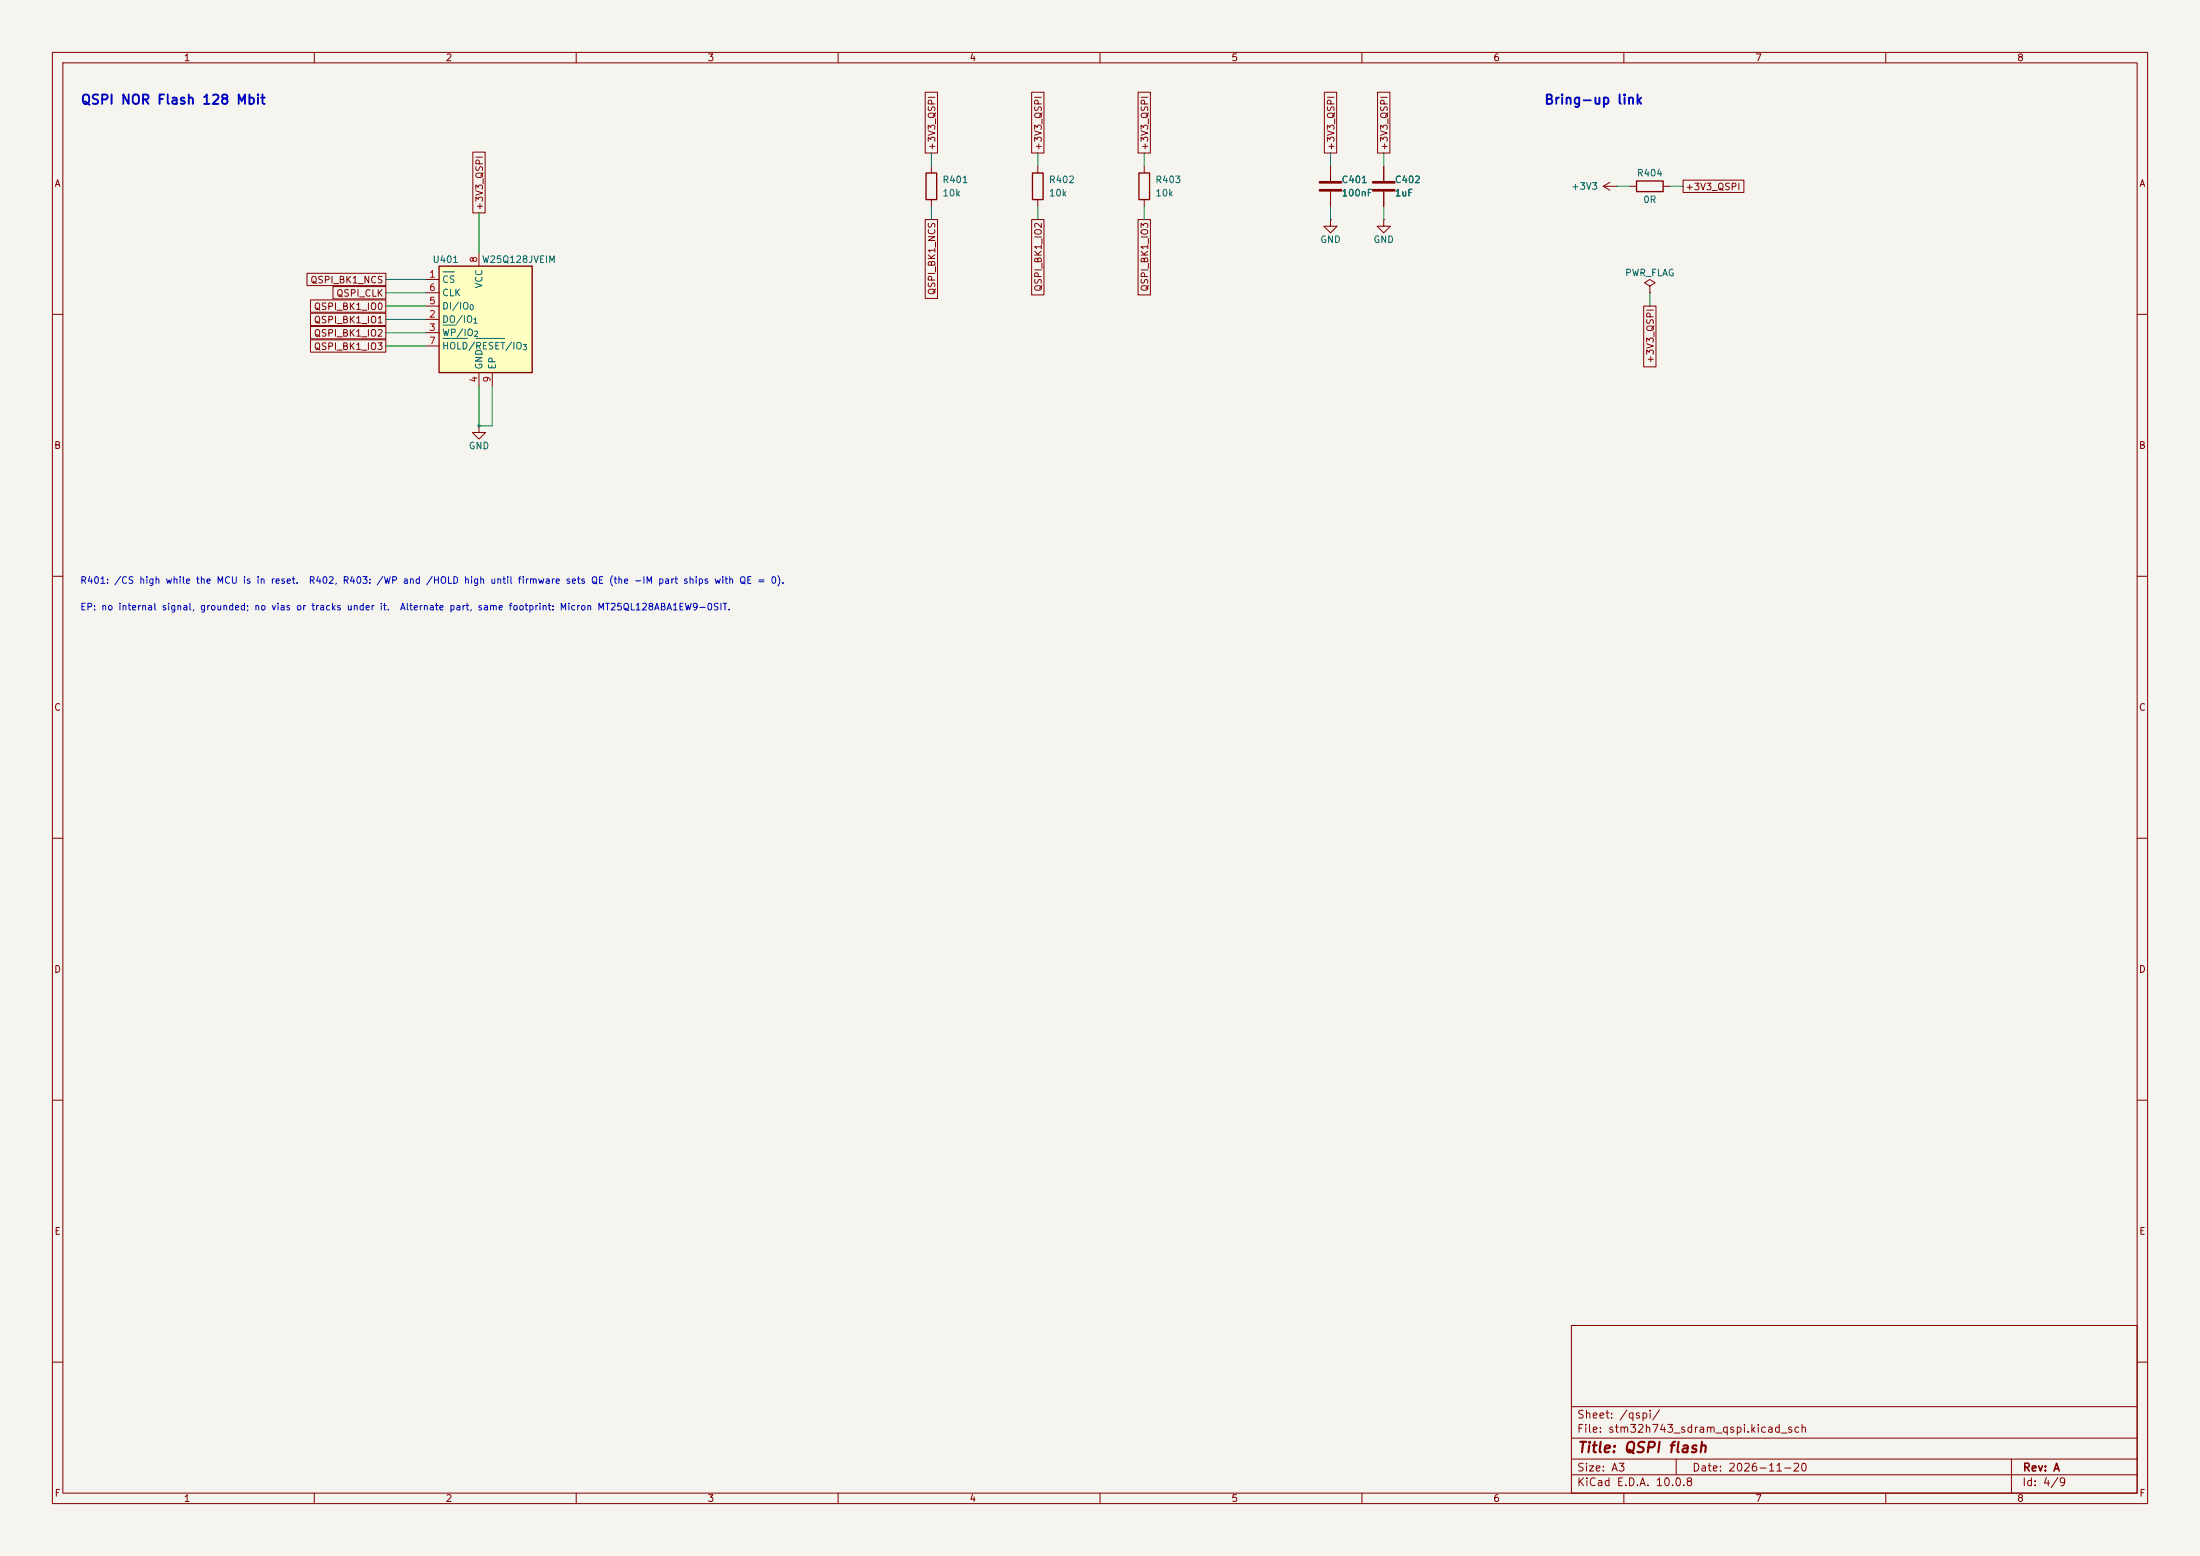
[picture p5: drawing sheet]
(kicad_sch
 (version 20260306)
 (generator "eeschema")
 (generator_version "10.0")
 (paper "A3")
 (title_block
  (title "QSPI flash")
  (date "2026-11-20")
  (rev "A"))
 (lib_symbols
  (symbol "Device:C"
   (pin_numbers (hide yes))
   (pin_names
    (offset 0.254)) (exclude_from_sim no) (in_bom yes) (on_board yes)
   (in_pos_files yes)
   (duplicate_pin_numbers_are_jumpers no)
   (property "Reference" "C" (at 0.635 2.54 0) (show_name no) (do_not_autoplace no) (effects (font (size 1.27 1.27)) (justify left)))
   (property "Value" "C" (at 0.635 -2.54 0) (show_name no) (do_not_autoplace no) (effects (font (size 1.27 1.27)) (justify left)))
   (property "Footprint" "" (at 0.9652 -3.81 0) (show_name no) (do_not_autoplace no) (hide yes) (effects (font (size 1.27 1.27))))
   (property "Datasheet" "" (at 0 0 0) (show_name no) (do_not_autoplace no) (hide yes) (effects (font (size 1.27 1.27))))
   (property "Description" "Unpolarized capacitor" (at 0 0 0) (show_name no) (do_not_autoplace no) (hide yes) (effects (font (size 1.27 1.27))))
   (symbol "C_0_1"
    (polyline (pts (xy -2.032 0.762) (xy 2.032 0.762)) (stroke (width 0.508) (type default)) (fill (type none)))
    (polyline (pts (xy -2.032 -0.762) (xy 2.032 -0.762)) (stroke (width 0.508) (type default)) (fill (type none))))
   (symbol "C_1_1"
    (pin passive line (at 0 3.81 270) (length 2.794) (name "" (effects (font (size 1.27 1.27)))) (number "1" (effects (font (size 1.27 1.27)))))
    (pin passive line (at 0 -3.81 90) (length 2.794) (name "" (effects (font (size 1.27 1.27)))) (number "2" (effects (font (size 1.27 1.27))))))
   (embedded_fonts no))
  (symbol "Device:R"
   (pin_numbers (hide yes))
   (pin_names
    (offset 0)) (exclude_from_sim no) (in_bom yes) (on_board yes)
   (in_pos_files yes)
   (duplicate_pin_numbers_are_jumpers no)
   (property "Reference" "R" (at 2.032 0 90) (show_name no) (do_not_autoplace no) (effects (font (size 1.27 1.27))))
   (property "Value" "R" (at 0 0 90) (show_name no) (do_not_autoplace no) (effects (font (size 1.27 1.27))))
   (property "Footprint" "" (at -1.778 0 90) (show_name no) (do_not_autoplace no) (hide yes) (effects (font (size 1.27 1.27))))
   (property "Datasheet" "" (at 0 0 0) (show_name no) (do_not_autoplace no) (hide yes) (effects (font (size 1.27 1.27))))
   (property "Description" "Resistor" (at 0 0 0) (show_name no) (do_not_autoplace no) (hide yes) (effects (font (size 1.27 1.27))))
   (symbol "R_0_1"
    (rectangle (start -1.016 -2.54) (end 1.016 2.54) (stroke (width 0.254) (type default)) (fill (type none))))
   (symbol "R_1_1"
    (pin passive line (at 0 3.81 270) (length 1.27) (name "" (effects (font (size 1.27 1.27)))) (number "1" (effects (font (size 1.27 1.27)))))
    (pin passive line (at 0 -3.81 90) (length 1.27) (name "" (effects (font (size 1.27 1.27)))) (number "2" (effects (font (size 1.27 1.27))))))
   (embedded_fonts no))
  (symbol "Memory_Flash:W25Q128JVE" (exclude_from_sim no) (in_bom yes) (on_board yes)
   (in_pos_files yes)
   (duplicate_pin_numbers_are_jumpers no)
   (property "Reference" "U" (at -6.35 11.43 0) (show_name no) (do_not_autoplace no) (effects (font (size 1.27 1.27))))
   (property "Value" "W25Q128JVE" (at 7.62 11.43 0) (show_name no) (do_not_autoplace no) (effects (font (size 1.27 1.27))))
   (property "Footprint" "Package_SON:WSON-8-1EP_8x6mm_P1.27mm_EP3.4x4.3mm" (at 0 22.86 0) (show_name no) (do_not_autoplace no) (hide yes) (effects (font (size 1.27 1.27))))
   (property "Datasheet" "https://www.winbond.com/resource-files/w25q128jv_dtr%20revc%2003272018%20plus.pdf" (at 0 25.4 0) (show_name no) (do_not_autoplace no) (hide yes) (effects (font (size 1.27 1.27))))
   (property "Description" "128Mbit / 16MiB Serial Flash Memory, Standard/Dual/Quad SPI, 2.7-3.6V, WSON-8" (at 0 27.94 0) (show_name no) (do_not_autoplace no) (hide yes) (effects (font (size 1.27 1.27))))
   (symbol "W25Q128JVE_0_1"
    (rectangle (start -7.62 10.16) (end 10.16 -10.16) (stroke (width 0.254) (type default)) (fill (type background))))
   (symbol "W25Q128JVE_1_1"
    (pin input line (at -10.16 7.62 0) (length 2.54) (name "~{CS}" (effects (font (size 1.27 1.27)))) (number "1" (effects (font (size 1.27 1.27)))))
    (pin bidirectional line (at -10.16 0 0) (length 2.54) (name "DO/IO_{1}" (effects (font (size 1.27 1.27)))) (number "2" (effects (font (size 1.27 1.27)))))
    (pin bidirectional line (at -10.16 -2.54 0) (length 2.54) (name "~{WP}/IO_{2}" (effects (font (size 1.27 1.27)))) (number "3" (effects (font (size 1.27 1.27)))))
    (pin power_in line (at 0 -12.7 90) (length 2.54) (name "GND" (effects (font (size 1.27 1.27)))) (number "4" (effects (font (size 1.27 1.27)))))
    (pin bidirectional line (at -10.16 2.54 0) (length 2.54) (name "DI/IO_{0}" (effects (font (size 1.27 1.27)))) (number "5" (effects (font (size 1.27 1.27)))))
    (pin input line (at -10.16 5.08 0) (length 2.54) (name "CLK" (effects (font (size 1.27 1.27)))) (number "6" (effects (font (size 1.27 1.27)))))
    (pin bidirectional line (at -10.16 -5.08 0) (length 2.54) (name "~{HOLD}/~{RESET}/IO_{3}" (effects (font (size 1.27 1.27)))) (number "7" (effects (font (size 1.27 1.27)))))
    (pin power_in line (at 0 12.7 270) (length 2.54) (name "VCC" (effects (font (size 1.27 1.27)))) (number "8" (effects (font (size 1.27 1.27)))))
    (pin passive line (at 2.54 -12.7 90) (length 2.54) (name "EP" (effects (font (size 1.27 1.27)))) (number "9" (effects (font (size 1.27 1.27))))))
   (embedded_fonts no))
  (symbol "power:+3V3"
   (power global)
   (pin_numbers (hide yes))
   (pin_names
    (offset 0) (hide yes)) (exclude_from_sim no) (in_bom yes) (on_board yes)
   (in_pos_files yes)
   (duplicate_pin_numbers_are_jumpers no)
   (property "Reference" "#PWR" (at 0 -3.81 0) (show_name no) (do_not_autoplace no) (hide yes) (effects (font (size 1.27 1.27))))
   (property "Value" "+3V3" (at 0 3.556 0) (show_name no) (do_not_autoplace no) (effects (font (size 1.27 1.27))))
   (property "Footprint" "" (at 0 0 0) (show_name no) (do_not_autoplace no) (hide yes) (effects (font (size 1.27 1.27))))
   (property "Datasheet" "" (at 0 0 0) (show_name no) (do_not_autoplace no) (hide yes) (effects (font (size 1.27 1.27))))
   (property "Description" "Power symbol creates a global label with name \"+3V3\"" (at 0 0 0) (show_name no) (do_not_autoplace no) (hide yes) (effects (font (size 1.27 1.27))))
   (symbol "+3V3_0_1"
    (polyline (pts (xy -0.762 1.27) (xy 0 2.54)) (stroke (width 0) (type default)) (fill (type none)))
    (polyline (pts (xy 0 2.54) (xy 0.762 1.27)) (stroke (width 0) (type default)) (fill (type none)))
    (polyline (pts (xy 0 0) (xy 0 2.54)) (stroke (width 0) (type default)) (fill (type none))))
   (symbol "+3V3_1_1"
    (pin power_in line (at 0 0 90) (length 0) (name "" (effects (font (size 1.27 1.27)))) (number "1" (effects (font (size 1.27 1.27))))))
   (embedded_fonts no))
  (symbol "power:GND"
   (power global)
   (pin_numbers (hide yes))
   (pin_names
    (offset 0) (hide yes)) (exclude_from_sim no) (in_bom yes) (on_board yes)
   (in_pos_files yes)
   (duplicate_pin_numbers_are_jumpers no)
   (property "Reference" "#PWR" (at 0 -6.35 0) (show_name no) (do_not_autoplace no) (hide yes) (effects (font (size 1.27 1.27))))
   (property "Value" "GND" (at 0 -3.81 0) (show_name no) (do_not_autoplace no) (effects (font (size 1.27 1.27))))
   (property "Footprint" "" (at 0 0 0) (show_name no) (do_not_autoplace no) (hide yes) (effects (font (size 1.27 1.27))))
   (property "Datasheet" "" (at 0 0 0) (show_name no) (do_not_autoplace no) (hide yes) (effects (font (size 1.27 1.27))))
   (property "Description" "Power symbol creates a global label with name \"GND\" , ground" (at 0 0 0) (show_name no) (do_not_autoplace no) (hide yes) (effects (font (size 1.27 1.27))))
   (symbol "GND_0_1"
    (polyline (pts (xy 0 0) (xy 0 -1.27) (xy 1.27 -1.27) (xy 0 -2.54) (xy -1.27 -1.27) (xy 0 -1.27)) (stroke (width 0) (type default)) (fill (type none))))
   (symbol "GND_1_1"
    (pin power_in line (at 0 0 270) (length 0) (name "" (effects (font (size 1.27 1.27)))) (number "1" (effects (font (size 1.27 1.27))))))
   (embedded_fonts no))
  (symbol "power:PWR_FLAG"
   (power global)
   (pin_numbers (hide yes))
   (pin_names
    (offset 0) (hide yes)) (exclude_from_sim no) (in_bom yes) (on_board yes)
   (in_pos_files yes)
   (duplicate_pin_numbers_are_jumpers no)
   (property "Reference" "#FLG" (at 0 1.905 0) (show_name no) (do_not_autoplace no) (hide yes) (effects (font (size 1.27 1.27))))
   (property "Value" "PWR_FLAG" (at 0 3.81 0) (show_name no) (do_not_autoplace no) (effects (font (size 1.27 1.27))))
   (property "Footprint" "" (at 0 0 0) (show_name no) (do_not_autoplace no) (hide yes) (effects (font (size 1.27 1.27))))
   (property "Datasheet" "" (at 0 0 0) (show_name no) (do_not_autoplace no) (hide yes) (effects (font (size 1.27 1.27))))
   (property "Description" "Special symbol for telling ERC where power comes from" (at 0 0 0) (show_name no) (do_not_autoplace no) (hide yes) (effects (font (size 1.27 1.27))))
   (symbol "PWR_FLAG_0_0"
    (pin power_out line (at 0 0 90) (length 0) (name "" (effects (font (size 1.27 1.27)))) (number "1" (effects (font (size 1.27 1.27))))))
   (symbol "PWR_FLAG_0_1"
    (polyline (pts (xy 0 0) (xy 0 1.27) (xy -1.016 1.905) (xy 0 2.54) (xy 1.016 1.905) (xy 0 1.27)) (stroke (width 0) (type default)) (fill (type none))))
   (embedded_fonts no)))
 (text "Bring-up link"
  (exclude_from_sim no)
  (at 294.64 20.32 0)
  (effects (font (size 1.8 1.8)
    (bold yes)) (justify left bottom)))
 (text "R401: /CS high while the MCU is in reset.  R402, R403: /WP and /HOLD high until firmware sets QE (the -IM part ships with QE = 0)."
  (exclude_from_sim no)
  (at 15.24 111.76 0)
  (effects (font (size 1.27 1.27)) (justify left bottom)))
 (text "QSPI NOR Flash 128 Mbit"
  (exclude_from_sim no)
  (at 15.24 20.32 0)
  (effects (font (size 1.8 1.8)
    (bold yes)) (justify left bottom)))
 (text "EP: no internal signal, grounded; no vias or tracks under it.  Alternate part, same footprint: Micron MT25QL128ABA1EW9-0SIT."
  (exclude_from_sim no)
  (at 15.24 116.84 0)
  (effects (font (size 1.27 1.27)) (justify left bottom)))
 (junction
  (at 91.44 81.28)
  (diameter 0)
  (color 0 0 0 0))
 (wire
  (pts (xy 198.12 39.37) (xy 198.12 41.91))
  (stroke (width 0) (type default)))
 (wire
  (pts (xy 93.98 73.66) (xy 93.98 81.28))
  (stroke (width 0) (type default)))
 (wire
  (pts (xy 81.28 53.34) (xy 73.66 53.34))
  (stroke (width 0) (type default)))
 (wire
  (pts (xy 311.15 35.56) (xy 308.61 35.56))
  (stroke (width 0) (type default)))
 (wire
  (pts (xy 91.44 48.26) (xy 91.44 40.64))
  (stroke (width 0) (type default)))
 (wire
  (pts (xy 264.16 39.37) (xy 264.16 41.91))
  (stroke (width 0) (type default)))
 (wire
  (pts (xy 81.28 63.5) (xy 73.66 63.5))
  (stroke (width 0) (type default)))
 (wire
  (pts (xy 177.8 31.75) (xy 177.8 29.21))
  (stroke (width 0) (type default)))
 (wire
  (pts (xy 81.28 60.96) (xy 73.66 60.96))
  (stroke (width 0) (type default)))
 (wire
  (pts (xy 218.44 31.75) (xy 218.44 29.21))
  (stroke (width 0) (type default)))
 (wire
  (pts (xy 81.28 66.04) (xy 73.66 66.04))
  (stroke (width 0) (type default)))
 (wire
  (pts (xy 264.16 31.75) (xy 264.16 29.21))
  (stroke (width 0) (type default)))
 (wire
  (pts (xy 314.96 55.88) (xy 314.96 58.42))
  (stroke (width 0) (type default)))
 (wire
  (pts (xy 81.28 55.88) (xy 73.66 55.88))
  (stroke (width 0) (type default)))
 (wire
  (pts (xy 91.44 81.28) (xy 93.98 81.28))
  (stroke (width 0) (type default)))
 (wire
  (pts (xy 81.28 58.42) (xy 73.66 58.42))
  (stroke (width 0) (type default)))
 (wire
  (pts (xy 254 31.75) (xy 254 29.21))
  (stroke (width 0) (type default)))
 (wire
  (pts (xy 177.8 39.37) (xy 177.8 41.91))
  (stroke (width 0) (type default)))
 (wire
  (pts (xy 198.12 31.75) (xy 198.12 29.21))
  (stroke (width 0) (type default)))
 (wire
  (pts (xy 254 39.37) (xy 254 41.91))
  (stroke (width 0) (type default)))
 (wire
  (pts (xy 318.77 35.56) (xy 321.31 35.56))
  (stroke (width 0) (type default)))
 (wire
  (pts (xy 91.44 73.66) (xy 91.44 81.28))
  (stroke (width 0) (type default)))
 (wire
  (pts (xy 218.44 39.37) (xy 218.44 41.91))
  (stroke (width 0) (type default)))
 (global_label "QSPI_BK1_NCS"
  (shape passive)
  (at 73.66 53.34 180)
  (effects (font (size 1.27 1.27)) (justify right))
  (property "Intersheetrefs" "${INTERSHEET_REFS}" (at 73.66 53.34 0) (hide yes) (show_name no) (do_not_autoplace no) (effects (font (size 1.27 1.27)))))
 (global_label "+3V3_QSPI"
  (shape passive)
  (at 254 29.21 90)
  (effects (font (size 1.27 1.27)) (justify left))
  (property "Intersheetrefs" "${INTERSHEET_REFS}" (at 254 29.21 0) (hide yes) (show_name no) (do_not_autoplace no) (effects (font (size 1.27 1.27)))))
 (global_label "+3V3_QSPI"
  (shape passive)
  (at 264.16 29.21 90)
  (effects (font (size 1.27 1.27)) (justify left))
  (property "Intersheetrefs" "${INTERSHEET_REFS}" (at 264.16 29.21 0) (hide yes) (show_name no) (do_not_autoplace no) (effects (font (size 1.27 1.27)))))
 (global_label "+3V3_QSPI"
  (shape passive)
  (at 218.44 29.21 90)
  (effects (font (size 1.27 1.27)) (justify left))
  (property "Intersheetrefs" "${INTERSHEET_REFS}" (at 218.44 29.21 0) (hide yes) (show_name no) (do_not_autoplace no) (effects (font (size 1.27 1.27)))))
 (global_label "QSPI_BK1_IO3"
  (shape passive)
  (at 73.66 66.04 180)
  (effects (font (size 1.27 1.27)) (justify right))
  (property "Intersheetrefs" "${INTERSHEET_REFS}" (at 73.66 66.04 0) (hide yes) (show_name no) (do_not_autoplace no) (effects (font (size 1.27 1.27)))))
 (global_label "+3V3_QSPI"
  (shape passive)
  (at 314.96 58.42 270)
  (effects (font (size 1.27 1.27)) (justify right))
  (property "Intersheetrefs" "${INTERSHEET_REFS}" (at 314.96 58.42 0) (hide yes) (show_name no) (do_not_autoplace no) (effects (font (size 1.27 1.27)))))
 (global_label "QSPI_BK1_IO2"
  (shape passive)
  (at 198.12 41.91 270)
  (effects (font (size 1.27 1.27)) (justify right))
  (property "Intersheetrefs" "${INTERSHEET_REFS}" (at 198.12 41.91 0) (hide yes) (show_name no) (do_not_autoplace no) (effects (font (size 1.27 1.27)))))
 (global_label "QSPI_BK1_NCS"
  (shape passive)
  (at 177.8 41.91 270)
  (effects (font (size 1.27 1.27)) (justify right))
  (property "Intersheetrefs" "${INTERSHEET_REFS}" (at 177.8 41.91 0) (hide yes) (show_name no) (do_not_autoplace no) (effects (font (size 1.27 1.27)))))
 (global_label "+3V3_QSPI"
  (shape passive)
  (at 177.8 29.21 90)
  (effects (font (size 1.27 1.27)) (justify left))
  (property "Intersheetrefs" "${INTERSHEET_REFS}" (at 177.8 29.21 0) (hide yes) (show_name no) (do_not_autoplace no) (effects (font (size 1.27 1.27)))))
 (global_label "QSPI_BK1_IO0"
  (shape passive)
  (at 73.66 58.42 180)
  (effects (font (size 1.27 1.27)) (justify right))
  (property "Intersheetrefs" "${INTERSHEET_REFS}" (at 73.66 58.42 0) (hide yes) (show_name no) (do_not_autoplace no) (effects (font (size 1.27 1.27)))))
 (global_label "+3V3_QSPI"
  (shape passive)
  (at 198.12 29.21 90)
  (effects (font (size 1.27 1.27)) (justify left))
  (property "Intersheetrefs" "${INTERSHEET_REFS}" (at 198.12 29.21 0) (hide yes) (show_name no) (do_not_autoplace no) (effects (font (size 1.27 1.27)))))
 (global_label "+3V3_QSPI"
  (shape passive)
  (at 321.31 35.56 0)
  (effects (font (size 1.27 1.27)) (justify left))
  (property "Intersheetrefs" "${INTERSHEET_REFS}" (at 321.31 35.56 0) (hide yes) (show_name no) (do_not_autoplace no) (effects (font (size 1.27 1.27)))))
 (global_label "QSPI_BK1_IO2"
  (shape passive)
  (at 73.66 63.5 180)
  (effects (font (size 1.27 1.27)) (justify right))
  (property "Intersheetrefs" "${INTERSHEET_REFS}" (at 73.66 63.5 0) (hide yes) (show_name no) (do_not_autoplace no) (effects (font (size 1.27 1.27)))))
 (global_label "QSPI_BK1_IO3"
  (shape passive)
  (at 218.44 41.91 270)
  (effects (font (size 1.27 1.27)) (justify right))
  (property "Intersheetrefs" "${INTERSHEET_REFS}" (at 218.44 41.91 0) (hide yes) (show_name no) (do_not_autoplace no) (effects (font (size 1.27 1.27)))))
 (global_label "QSPI_BK1_IO1"
  (shape passive)
  (at 73.66 60.96 180)
  (effects (font (size 1.27 1.27)) (justify right))
  (property "Intersheetrefs" "${INTERSHEET_REFS}" (at 73.66 60.96 0) (hide yes) (show_name no) (do_not_autoplace no) (effects (font (size 1.27 1.27)))))
 (global_label "QSPI_CLK"
  (shape passive)
  (at 73.66 55.88 180)
  (effects (font (size 1.27 1.27)) (justify right))
  (property "Intersheetrefs" "${INTERSHEET_REFS}" (at 73.66 55.88 0) (hide yes) (show_name no) (do_not_autoplace no) (effects (font (size 1.27 1.27)))))
 (global_label "+3V3_QSPI"
  (shape passive)
  (at 91.44 40.64 90)
  (effects (font (size 1.27 1.27)) (justify left))
  (property "Intersheetrefs" "${INTERSHEET_REFS}" (at 91.44 40.64 0) (hide yes) (show_name no) (do_not_autoplace no) (effects (font (size 1.27 1.27)))))
 (symbol
  (lib_id "Memory_Flash:W25Q128JVE")
  (at 91.44 60.96 0)
  (unit 1)
  (body_style 1)
  (exclude_from_sim no)
  (in_bom yes)
  (on_board yes)
  (in_pos_files yes)
  (dnp no)
  (property "Reference" "U401" (at 85.09 49.53 0) (show_name no) (do_not_autoplace no) (effects (font (size 1.27 1.27))))
  (property "Value" "W25Q128JVEIM" (at 99.06 49.53 0) (show_name no) (do_not_autoplace no) (effects (font (size 1.27 1.27))))
  (property "Footprint" "Package_SON:WSON-8-1EP_8x6mm_P1.27mm_EP3.4x4.3mm" (at 91.44 38.1 0) (hide yes) (show_name no) (do_not_autoplace no) (effects (font (size 1.27 1.27))))
  (property "Datasheet" "https://www.winbond.com/resource-files/w25q128jv_dtr%20revc%2003272018%20plus.pdf" (at 91.44 35.56 0) (hide yes) (show_name no) (do_not_autoplace no) (effects (font (size 1.27 1.27))))
  (property "Description" "128Mbit / 16MiB Serial Flash Memory, Standard/Dual/Quad SPI, 2.7-3.6V, WSON-8" (at 91.44 33.02 0) (hide yes) (show_name no) (do_not_autoplace no) (effects (font (size 1.27 1.27))))
  (property "MPN" "W25Q128JVEIM" (at 91.44 60.96 0) (hide yes) (show_name no) (do_not_autoplace no) (effects (font (size 1.27 1.27))))
  (property "Manufacturer" "Winbond" (at 91.44 60.96 0) (hide yes) (show_name no) (do_not_autoplace no) (effects (font (size 1.27 1.27))))
  (pin "1")
  (pin "2")
  (pin "3")
  (pin "4")
  (pin "5")
  (pin "6")
  (pin "7")
  (pin "8")
  (pin "9"))
 (symbol
  (lib_id "Device:C")
  (at 254 35.56 0)
  (unit 1)
  (body_style 1)
  (exclude_from_sim no)
  (in_bom yes)
  (on_board yes)
  (in_pos_files yes)
  (dnp no)
  (property "Reference" "C401" (at 256.032 34.29 0) (show_name no) (do_not_autoplace no) (effects (font (size 1.27 1.27)) (justify left)))
  (property "Value" "100nF" (at 256.032 36.83 0) (show_name no) (do_not_autoplace no) (effects (font (size 1.27 1.27)) (justify left)))
  (property "Footprint" "Capacitor_SMD:C_0402_1005Metric" (at 254.9652 39.37 0) (hide yes) (show_name no) (do_not_autoplace no) (effects (font (size 1.27 1.27))))
  (property "Datasheet" "" (at 254 35.56 0) (hide yes) (show_name no) (do_not_autoplace no) (effects (font (size 1.27 1.27))))
  (property "Description" "Unpolarized capacitor" (at 254 35.56 0) (hide yes) (show_name no) (do_not_autoplace no) (effects (font (size 1.27 1.27))))
  (pin "1")
  (pin "2"))
 (symbol
  (lib_id "power:GND")
  (at 91.44 81.28 0)
  (unit 1)
  (body_style 1)
  (exclude_from_sim no)
  (in_bom yes)
  (on_board yes)
  (in_pos_files yes)
  (dnp no)
  (property "Reference" "#PWR114" (at 91.44 87.63 0) (hide yes) (show_name no) (do_not_autoplace no) (effects (font (size 1.27 1.27))))
  (property "Value" "GND" (at 91.44 85.09 0) (show_name no) (do_not_autoplace no) (effects (font (size 1.27 1.27))))
  (property "Footprint" "" (at 91.44 81.28 0) (hide yes) (show_name no) (do_not_autoplace no) (effects (font (size 1.27 1.27))))
  (property "Datasheet" "" (at 91.44 81.28 0) (hide yes) (show_name no) (do_not_autoplace no) (effects (font (size 1.27 1.27))))
  (property "Description" "Power symbol creates a global label with name \"GND\" , ground" (at 91.44 81.28 0) (hide yes) (show_name no) (do_not_autoplace no) (effects (font (size 1.27 1.27))))
  (pin "1"))
 (symbol
  (lib_id "Device:R")
  (at 314.96 35.56 90)
  (unit 1)
  (body_style 1)
  (exclude_from_sim no)
  (in_bom yes)
  (on_board yes)
  (in_pos_files yes)
  (dnp no)
  (property "Reference" "R404" (at 314.96 33.02 90) (show_name no) (do_not_autoplace no) (effects (font (size 1.27 1.27))))
  (property "Value" "0R" (at 314.96 38.1 90) (show_name no) (do_not_autoplace no) (effects (font (size 1.27 1.27))))
  (property "Footprint" "Resistor_SMD:R_0805_2012Metric" (at 314.96 37.338 90) (hide yes) (show_name no) (do_not_autoplace no) (effects (font (size 1.27 1.27))))
  (property "Datasheet" "" (at 314.96 35.56 90) (hide yes) (show_name no) (do_not_autoplace no) (effects (font (size 1.27 1.27))))
  (property "Description" "Resistor" (at 314.96 35.56 90) (hide yes) (show_name no) (do_not_autoplace no) (effects (font (size 1.27 1.27))))
  (property "Rating" "jumper, 2 A or more" (at 314.96 35.56 0) (hide yes) (show_name no) (do_not_autoplace no) (effects (font (size 1.27 1.27))))
  (pin "1")
  (pin "2"))
 (symbol
  (lib_id "power:GND")
  (at 264.16 41.91 0)
  (unit 1)
  (body_style 1)
  (exclude_from_sim no)
  (in_bom yes)
  (on_board yes)
  (in_pos_files yes)
  (dnp no)
  (property "Reference" "#PWR116" (at 264.16 48.26 0) (hide yes) (show_name no) (do_not_autoplace no) (effects (font (size 1.27 1.27))))
  (property "Value" "GND" (at 264.16 45.72 0) (show_name no) (do_not_autoplace no) (effects (font (size 1.27 1.27))))
  (property "Footprint" "" (at 264.16 41.91 0) (hide yes) (show_name no) (do_not_autoplace no) (effects (font (size 1.27 1.27))))
  (property "Datasheet" "" (at 264.16 41.91 0) (hide yes) (show_name no) (do_not_autoplace no) (effects (font (size 1.27 1.27))))
  (property "Description" "Power symbol creates a global label with name \"GND\" , ground" (at 264.16 41.91 0) (hide yes) (show_name no) (do_not_autoplace no) (effects (font (size 1.27 1.27))))
  (pin "1"))
 (symbol
  (lib_id "Device:R")
  (at 218.44 35.56 0)
  (unit 1)
  (body_style 1)
  (exclude_from_sim no)
  (in_bom yes)
  (on_board yes)
  (in_pos_files yes)
  (dnp no)
  (property "Reference" "R403" (at 220.472 34.29 0) (show_name no) (do_not_autoplace no) (effects (font (size 1.27 1.27)) (justify left)))
  (property "Value" "10k" (at 220.472 36.83 0) (show_name no) (do_not_autoplace no) (effects (font (size 1.27 1.27)) (justify left)))
  (property "Footprint" "Resistor_SMD:R_0402_1005Metric" (at 216.662 35.56 90) (hide yes) (show_name no) (do_not_autoplace no) (effects (font (size 1.27 1.27))))
  (property "Datasheet" "" (at 218.44 35.56 0) (hide yes) (show_name no) (do_not_autoplace no) (effects (font (size 1.27 1.27))))
  (property "Description" "Resistor" (at 218.44 35.56 0) (hide yes) (show_name no) (do_not_autoplace no) (effects (font (size 1.27 1.27))))
  (pin "1")
  (pin "2"))
 (symbol
  (lib_id "power:+3V3")
  (at 308.61 35.56 90)
  (unit 1)
  (body_style 1)
  (exclude_from_sim no)
  (in_bom yes)
  (on_board yes)
  (in_pos_files yes)
  (dnp no)
  (property "Reference" "#PWR112" (at 312.42 35.56 90) (hide yes) (show_name no) (do_not_autoplace no) (effects (font (size 1.27 1.27))))
  (property "Value" "+3V3" (at 302.514 35.56 90) (show_name no) (do_not_autoplace no) (effects (font (size 1.27 1.27))))
  (property "Footprint" "" (at 308.61 35.56 90) (hide yes) (show_name no) (do_not_autoplace no) (effects (font (size 1.27 1.27))))
  (property "Datasheet" "" (at 308.61 35.56 90) (hide yes) (show_name no) (do_not_autoplace no) (effects (font (size 1.27 1.27))))
  (property "Description" "Power symbol creates a global label with name \"+3V3\"" (at 308.61 35.56 90) (hide yes) (show_name no) (do_not_autoplace no) (effects (font (size 1.27 1.27))))
  (pin "1"))
 (symbol
  (lib_id "Device:R")
  (at 198.12 35.56 0)
  (unit 1)
  (body_style 1)
  (exclude_from_sim no)
  (in_bom yes)
  (on_board yes)
  (in_pos_files yes)
  (dnp no)
  (property "Reference" "R402" (at 200.152 34.29 0) (show_name no) (do_not_autoplace no) (effects (font (size 1.27 1.27)) (justify left)))
  (property "Value" "10k" (at 200.152 36.83 0) (show_name no) (do_not_autoplace no) (effects (font (size 1.27 1.27)) (justify left)))
  (property "Footprint" "Resistor_SMD:R_0402_1005Metric" (at 196.342 35.56 90) (hide yes) (show_name no) (do_not_autoplace no) (effects (font (size 1.27 1.27))))
  (property "Datasheet" "" (at 198.12 35.56 0) (hide yes) (show_name no) (do_not_autoplace no) (effects (font (size 1.27 1.27))))
  (property "Description" "Resistor" (at 198.12 35.56 0) (hide yes) (show_name no) (do_not_autoplace no) (effects (font (size 1.27 1.27))))
  (pin "1")
  (pin "2"))
 (symbol
  (lib_id "power:GND")
  (at 254 41.91 0)
  (unit 1)
  (body_style 1)
  (exclude_from_sim no)
  (in_bom yes)
  (on_board yes)
  (in_pos_files yes)
  (dnp no)
  (property "Reference" "#PWR115" (at 254 48.26 0) (hide yes) (show_name no) (do_not_autoplace no) (effects (font (size 1.27 1.27))))
  (property "Value" "GND" (at 254 45.72 0) (show_name no) (do_not_autoplace no) (effects (font (size 1.27 1.27))))
  (property "Footprint" "" (at 254 41.91 0) (hide yes) (show_name no) (do_not_autoplace no) (effects (font (size 1.27 1.27))))
  (property "Datasheet" "" (at 254 41.91 0) (hide yes) (show_name no) (do_not_autoplace no) (effects (font (size 1.27 1.27))))
  (property "Description" "Power symbol creates a global label with name \"GND\" , ground" (at 254 41.91 0) (hide yes) (show_name no) (do_not_autoplace no) (effects (font (size 1.27 1.27))))
  (pin "1"))
 (symbol
  (lib_id "Device:R")
  (at 177.8 35.56 0)
  (unit 1)
  (body_style 1)
  (exclude_from_sim no)
  (in_bom yes)
  (on_board yes)
  (in_pos_files yes)
  (dnp no)
  (property "Reference" "R401" (at 179.832 34.29 0) (show_name no) (do_not_autoplace no) (effects (font (size 1.27 1.27)) (justify left)))
  (property "Value" "10k" (at 179.832 36.83 0) (show_name no) (do_not_autoplace no) (effects (font (size 1.27 1.27)) (justify left)))
  (property "Footprint" "Resistor_SMD:R_0402_1005Metric" (at 176.022 35.56 90) (hide yes) (show_name no) (do_not_autoplace no) (effects (font (size 1.27 1.27))))
  (property "Datasheet" "" (at 177.8 35.56 0) (hide yes) (show_name no) (do_not_autoplace no) (effects (font (size 1.27 1.27))))
  (property "Description" "Resistor" (at 177.8 35.56 0) (hide yes) (show_name no) (do_not_autoplace no) (effects (font (size 1.27 1.27))))
  (pin "1")
  (pin "2"))
 (symbol
  (lib_id "Device:C")
  (at 264.16 35.56 0)
  (unit 1)
  (body_style 1)
  (exclude_from_sim no)
  (in_bom yes)
  (on_board yes)
  (in_pos_files yes)
  (dnp no)
  (property "Reference" "C402" (at 266.192 34.29 0) (show_name no) (do_not_autoplace no) (effects (font (size 1.27 1.27)) (justify left)))
  (property "Value" "1uF" (at 266.192 36.83 0) (show_name no) (do_not_autoplace no) (effects (font (size 1.27 1.27)) (justify left)))
  (property "Footprint" "Capacitor_SMD:C_0603_1608Metric" (at 265.1252 39.37 0) (hide yes) (show_name no) (do_not_autoplace no) (effects (font (size 1.27 1.27))))
  (property "Datasheet" "" (at 264.16 35.56 0) (hide yes) (show_name no) (do_not_autoplace no) (effects (font (size 1.27 1.27))))
  (property "Description" "Unpolarized capacitor" (at 264.16 35.56 0) (hide yes) (show_name no) (do_not_autoplace no) (effects (font (size 1.27 1.27))))
  (pin "1")
  (pin "2"))
 (symbol
  (lib_id "power:PWR_FLAG")
  (at 314.96 55.88 0)
  (unit 1)
  (body_style 1)
  (exclude_from_sim no)
  (in_bom yes)
  (on_board yes)
  (in_pos_files yes)
  (dnp no)
  (property "Reference" "#FLG113" (at 314.96 53.975 0) (hide yes) (show_name no) (do_not_autoplace no) (effects (font (size 1.27 1.27))))
  (property "Value" "PWR_FLAG" (at 314.96 52.07 0) (show_name no) (do_not_autoplace no) (effects (font (size 1.27 1.27))))
  (property "Footprint" "" (at 314.96 55.88 0) (hide yes) (show_name no) (do_not_autoplace no) (effects (font (size 1.27 1.27))))
  (property "Datasheet" "" (at 314.96 55.88 0) (hide yes) (show_name no) (do_not_autoplace no) (effects (font (size 1.27 1.27))))
  (property "Description" "Special symbol for telling ERC where power comes from" (at 314.96 55.88 0) (hide yes) (show_name no) (do_not_autoplace no) (effects (font (size 1.27 1.27))))
  (pin "1")))
